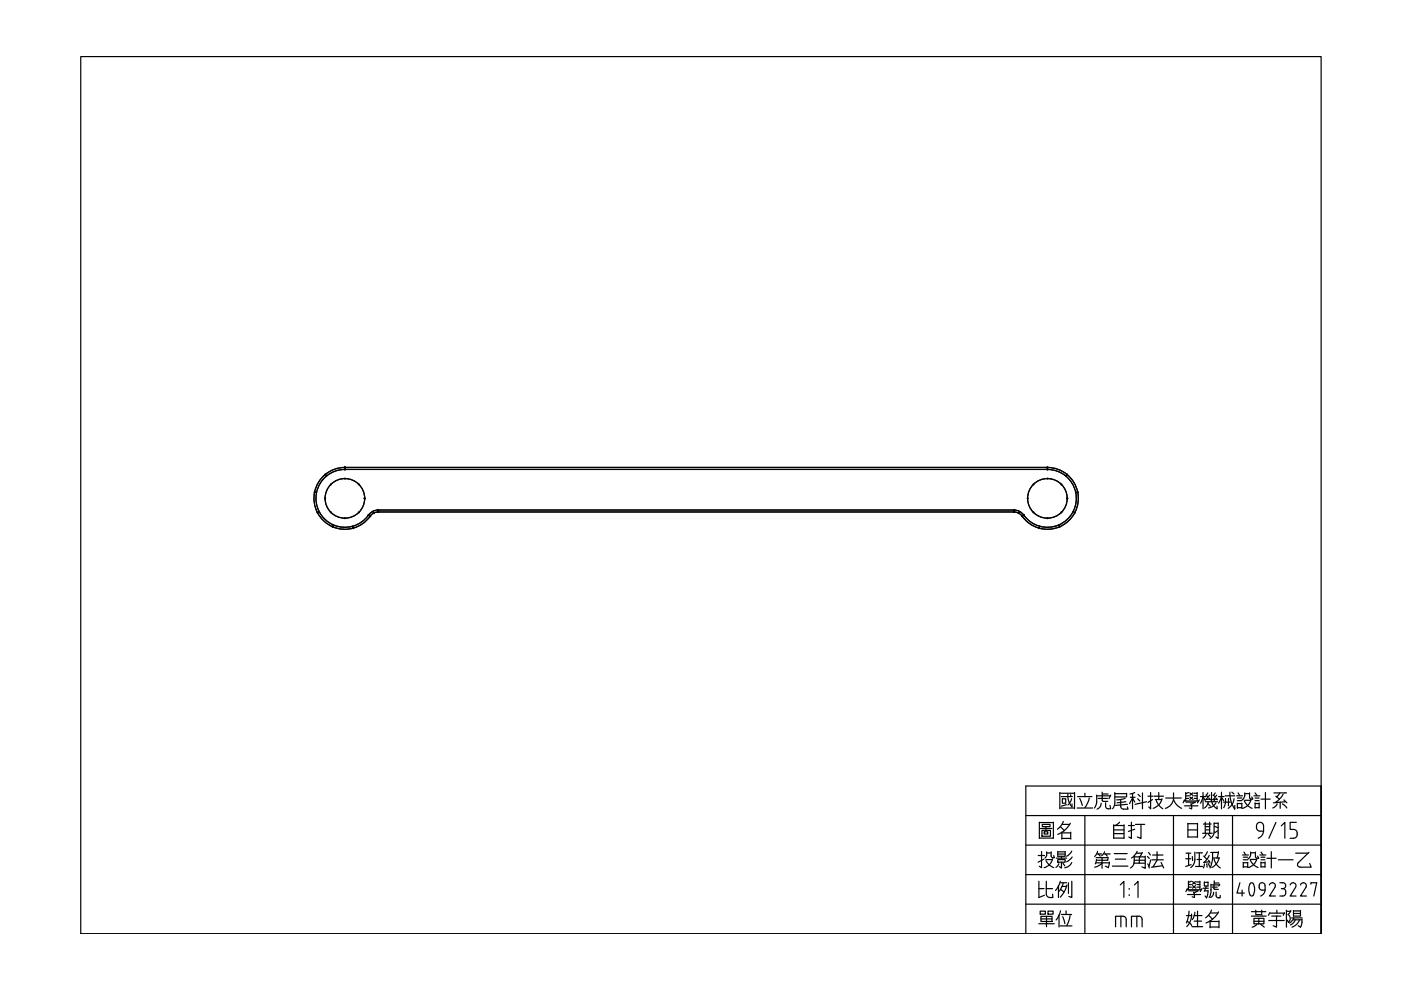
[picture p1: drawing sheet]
<svg xmlns="http://www.w3.org/2000/svg" width="297mm" height="210mm" viewBox="0 0 297 210" stroke-linecap="round" stroke-linejoin="round" font-family="sans-serif">
<!-- layer: 0 -->
<g fill="none" stroke="#000" stroke-width=".25">
<path d="M17.1 12h263v186h-263zM73.1 99.5a6.1 6.1 0 0 0-5.4 9 6.1 6.1 0 0 0 10.4 .7M73.1 99.1a6.6 6.6 0 0 0-5.8 9.6 6.6 6.6 0 0 0 11.2 .7M73.1 99.5v-.4h149v.4M73.1 99.1h.1M73.1 99.5h149M73.1 99.1h149M73.1 99.1v.4M222.1 99.5a6.1 6.1 0 0 1 5.4 9 6.1 6.1 0 0 1-10.4 .7M222.1 99.1a6.6 6.6 0 0 1 5.8 9.6 6.6 6.6 0 0 1-11.2 .7M222.1 99.1v.4M66.7 104.3l.4 .1"/>
<path d="M67.7 108.5l-.4 .2M69 100.6l.3 .3M70.7 111.3l-.2 .4M74.8 111.6l.1 .4M78.1 109.2l.4 .2M78.5 109.4h.1M79 108.4l.2 .4M80.2 108.1a2.51 2.51 0 0 0-2.1 1.1M80.2 108.5l-.8 .2-.9 .7M80.2 108.1v.4h134.8v-.4M80.2 108.1h134.8M80.2 108.5h134.8"/>
<path d="M80.2 108.1v.4M215 108.1a2.51 2.51 0 0 1 2 1.1M215 108.5l1.1 .4 .6 .5M215 108.5h.1M215 108.1v.4M216.2 108.4l-.2 .4M216.7 109.4h.1M217.1 109.2l-.4 .2M220.4 111.6l-.1 .4M224.5 111.3l.2 .4M226.2 100.6l-.2 .3M227.5 108.5l.4 .2"/>
<path d="M228.5 104.3l-.4 .1M217.5 172.9h62.6M217.5 179.2h62.6M230 172.9v25.1M248.8 172.9v25.1M261.3 172.9v25.1M280.1 166.7v31.3v-31.3h-62.6v31.3M217.5 185.4h62.6M217.5 191.7h62.6"/>
<circle cx="73.1" cy="105.7" r="4.2"/>
<circle cx="222.1" cy="105.7" r="4.2"/>
</g>
<path d="M270.1 168.1h2.7M270.5 168.8l.8 .6M271.3 168.1l-.7 .9M271.4 170.1v1.3M271.9 170.5l.9 .8M272.1 168.4l-.6 .8-1.1 .9M272.2 169.6l.6 .6M272.5 170l-2.5 .2M235.8 183.6h3.3M237.5 187.6l.8-.7v3.4" fill="none" stroke="#000" stroke-width=".25"/>
<!-- layer: 0 -->
<g fill="#000" stroke="#000" stroke-width=".21">
<circle cx="73.1" cy="99.5" r=".12"/>
<circle cx="73.1" cy="99.1" r=".12"/>
<circle cx="222.1" cy="99.1" r=".12"/>
<circle cx="222.1" cy="99.5" r=".12"/>
<circle cx="66.7" cy="104.3" r=".12"/>
<circle cx="67.3" cy="108.7" r=".12"/>
<circle cx="68.9" cy="105.7" r=".12"/>
<circle cx="69" cy="100.6" r=".12"/>
<circle cx="70.2" cy="108.6" r=".12"/>
<circle cx="70.2" cy="102.7" r=".12"/>
<circle cx="70.5" cy="111.7" r=".12"/>
<circle cx="73.1" cy="101.5" r=".12"/>
<circle cx="73.1" cy="109.9" r=".12"/>
<circle cx="74.9" cy="112" r=".12"/>
<circle cx="76.1" cy="108.6" r=".12"/>
<circle cx="76.1" cy="102.7" r=".12"/>
<circle cx="77.3" cy="105.7" r=".12"/>
<circle cx="78.1" cy="109.2" r=".12"/>
<circle cx="78.5" cy="109.5" r=".12"/>
<circle cx="79.2" cy="108.8" r=".12"/>
<circle cx="80.2" cy="108.1" r=".12"/>
<circle cx="80.2" cy="108.6" r=".12"/>
<circle cx="215" cy="108.1" r=".12"/>
<circle cx="215" cy="108.6" r=".12"/>
<circle cx="216" cy="108.8" r=".12"/>
<circle cx="216.7" cy="109.5" r=".12"/>
<circle cx="217.1" cy="109.2" r=".12"/>
<circle cx="217.9" cy="105.7" r=".12"/>
<circle cx="219.1" cy="108.6" r=".12"/>
<circle cx="219.1" cy="102.7" r=".12"/>
<circle cx="220.3" cy="112" r=".12"/>
<circle cx="222.1" cy="101.5" r=".12"/>
<circle cx="222.1" cy="109.9" r=".12"/>
<circle cx="224.7" cy="111.7" r=".12"/>
<circle cx="225" cy="108.6" r=".12"/>
<circle cx="225" cy="102.7" r=".12"/>
<circle cx="226.2" cy="100.6" r=".12"/>
<circle cx="226.3" cy="105.7" r=".12"/>
<circle cx="227.9" cy="108.7" r=".12"/>
<circle cx="228.5" cy="104.3" r=".12"/>
</g>
<text font-size="24.7" x="208.5" y="206.7">單位</text>
<g font-size="18.1">
<text x="246.2" y="188.7">班級</text>
<text x="244.8" y="199.3">姓名</text>
</g>
<text font-size="16.8" x="214.1" y="193.3">比例</text>
<text font-size="15" x="228.6" y="179.2" transform="rotate(-90 228.6 179.2)">圖名</text>
<text font-size="11.9" x="217.7" y="185.6">投影</text>
<text font-size="11.5" x="249.1" y="193">學號</text>
<text font-size="10.6" x="233.2" y="178.9">自打</text>
<text font-size="10.1" x="262.8" y="198.6">黃宇陽</text>
<text font-size="9.7" x="260.7" y="185.2">設計一乙</text>
<g font-size="7.1">
<text x="250.8" y="179.2">日期</text>
<text x="263.5" y="179.2">9/15</text>
</g>
<text font-size="5.7" x="235.7" y="197.9">mm</text>
</svg>
